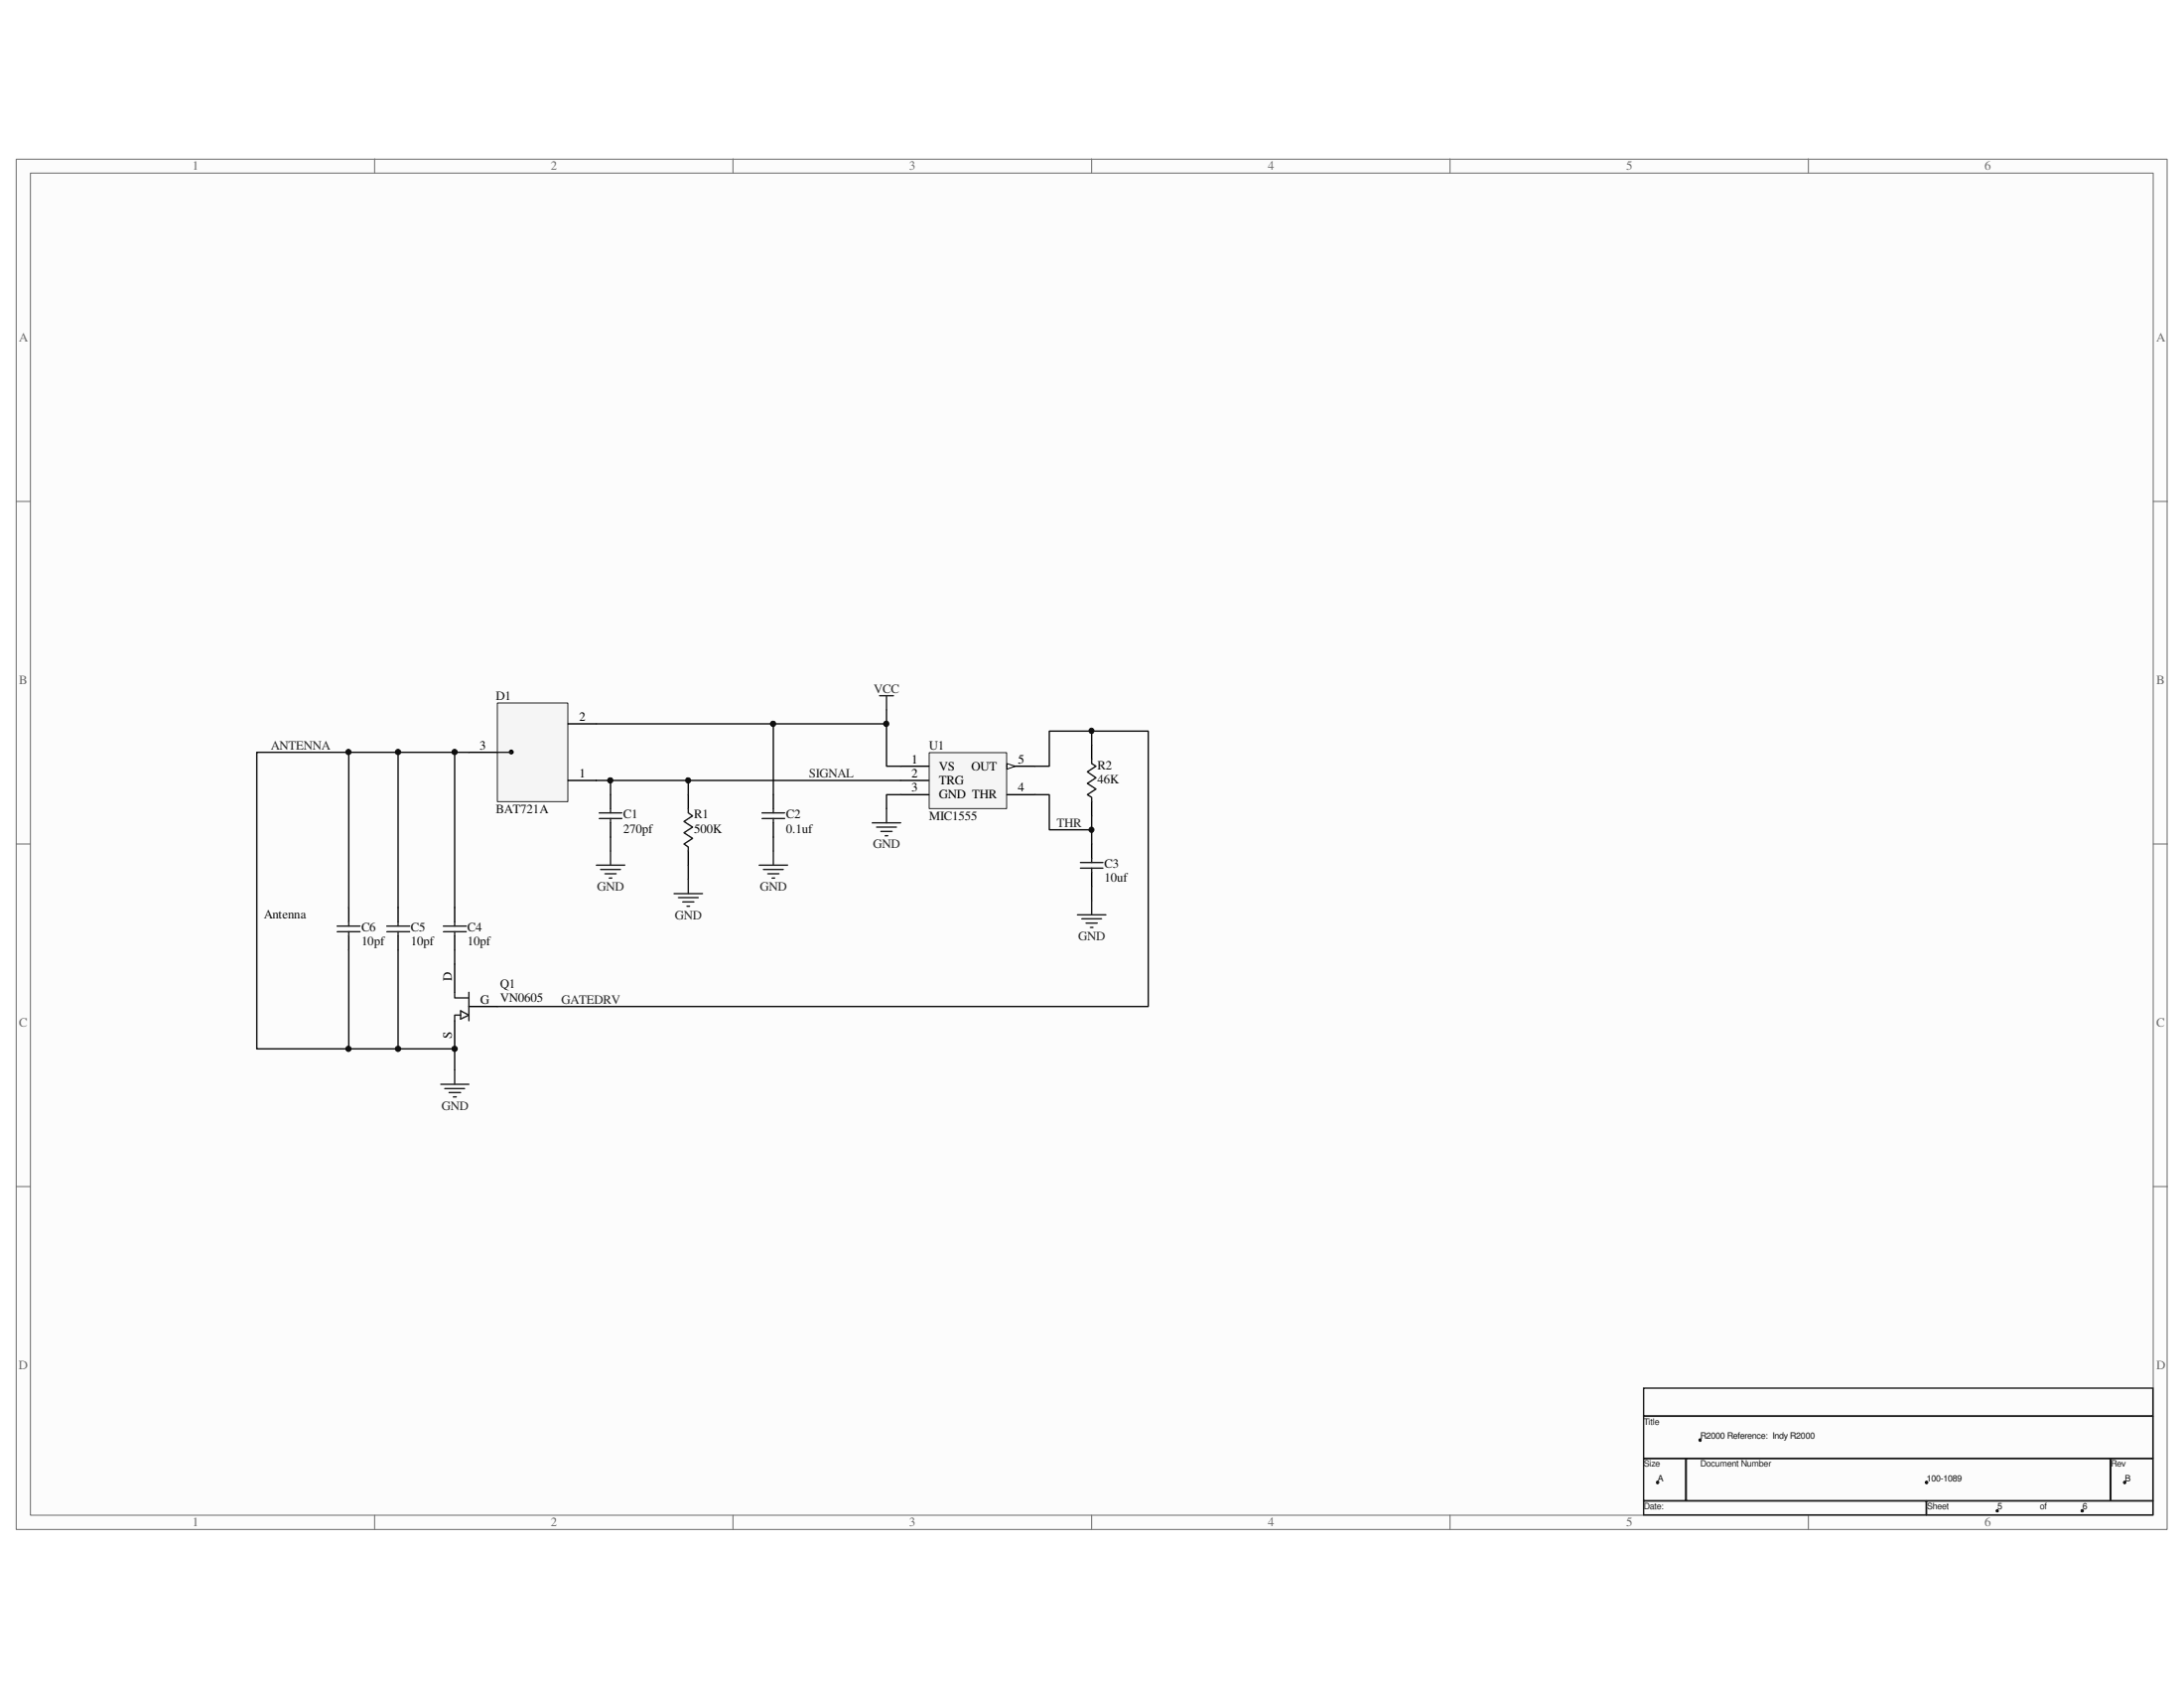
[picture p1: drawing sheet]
<svg xmlns="http://www.w3.org/2000/svg" width="279mm" height="216mm" viewBox="0 0 279 216" stroke-linecap="round" stroke-linejoin="round" font-family="sans-serif">
<path d="M2.1 20.4h275.1v175.2h-275.1z" fill="#fcfcfc"/>
<path d="M2.1 20.4h275.1v175.2h-275.1z" fill="none" stroke="#6a6a6a" stroke-width=".13"/>
<path d="M3.9 22.2h271.6v171.6h-271.6z" fill="#fcfcfc"/>
<g fill="none" stroke="#6a6a6a" stroke-width=".13">
<path d="M3.9 22.1h271.6v171.7h-271.6zM47.9 20.3v1.8M93.8 20.3v1.8M139.7 20.3v1.8M185.5 20.3v1.8M231.4 20.3v1.8M2.1 64.1h1.8M275.5 64.1h1.8M2.1 107.9h1.8M275.5 107.9h1.8M2.1 151.8h1.8M275.5 151.8h1.8"/>
<path d="M47.9 193.8v1.8M93.8 193.8v1.8M139.7 193.8v1.8M185.5 193.8v1.8M231.4 193.8v1.8"/>
</g>
<path d="M210.3 177.5h65.1v3.6h-65.1zM210.3 181.1h65.1v5.4h-65.1zM210.3 186.6h5.3v5.3h-5.3zM210.3 192h36.1v1.8h-36.1zM215.7 186.6h54.3v5.3h-54.3zM246.5 192h28.9v1.8h-28.9zM270 186.6h5.4v5.3h-5.4z" fill="none" stroke="#1c1c1c" stroke-width=".18"/>
<path d="M266.3 193.1h.2v.2h-.2z" fill-rule="evenodd" fill="#0e0e0e"/>
<path d="M266.3 193.1h.2v.2h-.2z" fill="none" stroke="#0e0e0e" stroke-width=".13"/>
<path d="M255.4 193.1h.2v.2h-.2z" fill-rule="evenodd" fill="#0e0e0e"/>
<path d="M255.4 193.1h.2v.2h-.2z" fill="none" stroke="#0e0e0e" stroke-width=".13"/>
<circle cx="212.1" cy="189.6" r=".16" fill="#0e0e0e"/>
<circle cx="212.1" cy="189.6" r=".16" fill="none" stroke="#0e0e0e" stroke-width=".13"/>
<path d="M217.4 184.1h.2v.2h-.2z" fill-rule="evenodd" fill="#0e0e0e"/>
<path d="M217.4 184.1h.2v.2h-.2z" fill="none" stroke="#0e0e0e" stroke-width=".13"/>
<path d="M271.7 189.5h.2v.2h-.2z" fill-rule="evenodd" fill="#0e0e0e"/>
<path d="M271.7 189.5h.2v.2h-.2z" fill="none" stroke="#0e0e0e" stroke-width=".13"/>
<circle cx="246.5" cy="189.6" r=".17" fill="#0e0e0e"/>
<circle cx="246.5" cy="189.6" r=".17" fill="none" stroke="#0e0e0e" stroke-width=".13"/>
<path d="M139.7 95.3v1.8M78.1 101.6v1.8M78.1 105.2v1.9M88.1 101.6v1.8M88.1 108.8v1.9M139.7 102.5v1.9M139.7 107.9v1.9M139.7 111.6v1.8" fill="none" stroke="#000" stroke-width=".18"/>
<path d="M139.7 97.1v.6l.5 .3-1.1 .7 1.1 .8-1.1 .7 1.1 .7-1.1 .7 .6 .4v.5M76.7 104h2.8M76.7 104.7h2.8M78.1 103.4v.6M78.1 104.7v.5M88.1 103.4v.6l.5 .4-1.1 .7 1.1 .7-1.1 .7 1.1 .7-1.1 .7 .6 .4v.5M138.2 110.3h2.9M138.2 111h2.9M139.7 109.8v.5M139.7 111v.6" fill="none" stroke="#1c1c1c" stroke-width=".18"/>
<path d="M118.9 96.3h9.9v7.1h-9.9z" fill="#f5f5f5"/>
<path d="M118.9 96.3h9.9v7.1h-9.9z" fill="none" stroke="#262626" stroke-width=".13"/>
<path d="M115.2 98h3.6M115.2 99.8h3.6M128.8 98h3.6M115.2 101.6h3.6M128.8 101.6h3.6" fill="none" stroke="#000" stroke-width=".18"/>
<path d="M128.8 97.7l1.1 .3-1.1 .4z" fill="#fcfcfc"/>
<path d="M128.8 97.7l1.1 .3-1.1 .4z" fill="none" stroke="#000" stroke-width=".13"/>
<path d="M76.3 99.8h38.9M113.4 90.8v7.2h1.8M139.7 95.3v-1.8h-5.5v4.5h-1.8M115.2 101.6h-1.8v1.8M132.4 101.6h1.8v4.5h5.5v-1.7M139.7 106.1v1.8M139.7 113.4v1.8" fill="none" stroke="#0e0e0e" stroke-width=".18"/>
<path d="M112.5 89h1.8M113.4 89v1.8M111.6 105.2h3.6M112.1 105.8h2.6M112.7 106.3h1.4M113.2 106.9h.4M113.4 103.4v1.8M137.8 117h3.7M138.4 117.5h2.5M138.9 118.1h1.5M139.5 118.6h.3M139.7 115.2v1.8" fill="none" stroke="#262626" stroke-width=".18"/>
<path d="M69.9 90.8v3.6M69.9 92.6h2.8" fill="none" stroke="#1c1c1c" stroke-width=".18"/>
<path d="M68.2 90.8l1.7 1.8-1.7 1.8z" fill="#c0c0c0"/>
<path d="M67.2 92.6h1M67.2 99.8h1M68.2 90.8l1.7 1.8-1.7 1.8zM69.9 98v3.6" fill="none" stroke="#1c1c1c" stroke-width=".18"/>
<path d="M68.2 98l1.7 1.8-1.7 1.8z" fill="#c0c0c0"/>
<path d="M68.2 98l1.7 1.8-1.7 1.8zM69.9 99.8h2.8" fill="none" stroke="#1c1c1c" stroke-width=".18"/>
<path d="M67.2 92.6h-1.8v7.2h1.8" fill="none" stroke="#000" stroke-width=".18"/>
<path d="M63.7 90h8.9v12.5h-8.9z" fill="#f5f5f5"/>
<path d="M63.6 89.9h9v12.6h-9z" fill="none" stroke="#262626" stroke-width=".13"/>
<g fill="none" stroke="#000" stroke-width=".18">
<path d="M60 96.2h3.6M72.7 92.6h3.6M72.7 99.8h3.6M44.6 116.1v1.8M44.6 119.7v1.8M50.9 116.1v1.8M50.9 119.7v1.8M58.2 116.1v1.8M58.2 119.7v1.8M98.9 101.6v1.8M98.9 105.2v1.9M58.2 123.3v3.6"/>
<path d="M58.2 130.6v3.6M60 128.7h3.6"/>
</g>
<circle cx="65.4" cy="96.2" r=".25" fill="#000"/>
<circle cx="65.4" cy="96.2" r=".25" fill="none" stroke="#000" stroke-width=".13"/>
<g fill="none" stroke="#1c1c1c" stroke-width=".18">
<path d="M63.6 96.2h1.8M43.1 118.4h3M43.1 119.2h3M44.6 117.9v.5M44.6 119.2v.5M49.5 118.4h2.9M49.5 119.2h2.9M50.9 117.9v.5M50.9 119.2v.5M56.7 118.4h2.9M56.7 119.2h2.9M58.2 117.9v.5"/>
<path d="M58.2 119.2v.5M97.5 104h2.9M97.5 104.7h2.9M98.9 103.4v.6M98.9 104.7v.5M58.2 126.9v.7h1.8M58.9 129.8h-.7v.8M58.9 129.3l1.1 .5-1.1 .5zM60 126.9v3.7"/>
</g>
<g fill="none" stroke="#0e0e0e" stroke-width=".18">
<path d="M44.6 96.2v19.9M50.9 96.2v19.9M58.2 96.2v19.9M60 96.2h-27.1v38h25.3v2.7M76.3 92.6h37.1M78.1 99.8v1.8M88.1 99.8v1.8M98.9 92.6v9M139.7 93.5h7.2v35.2h-83.3M78.1 107.1v1.7M88.1 110.7v1.8M98.9 107.1v1.7"/>
<path d="M44.6 121.5v12.7M50.9 121.5v12.7M58.2 121.5v1.8"/>
</g>
<g fill="none" stroke="#262626" stroke-width=".18">
<path d="M76.3 110.7h3.6M76.8 111.2h2.6M77.4 111.8h1.4M77.9 112.3h.4M78.1 108.8v1.9M86.2 114.3h3.7M86.8 114.8h2.5M87.3 115.4h1.5M87.9 115.9h.3M88.1 112.5v1.8M97.1 110.7h3.7M97.7 111.2h2.5"/>
<path d="M98.2 111.8h1.5M98.8 112.3h.3M98.9 108.8v1.9M56.4 138.7h3.6M56.9 139.2h2.5M57.4 139.7h1.5M58.2 136.9v1.8M58 140.3h.4"/>
</g>
<circle cx="44.6" cy="134.1" r=".34" fill="#0e0e0e"/>
<circle cx="44.6" cy="134.1" r=".34" fill="none" stroke="#0e0e0e" stroke-width=".13"/>
<circle cx="44.6" cy="96.2" r=".34" fill="#0e0e0e"/>
<circle cx="44.6" cy="96.2" r=".34" fill="none" stroke="#0e0e0e" stroke-width=".13"/>
<circle cx="50.9" cy="134.1" r=".34" fill="#0e0e0e"/>
<circle cx="50.9" cy="134.1" r=".34" fill="none" stroke="#0e0e0e" stroke-width=".13"/>
<circle cx="50.9" cy="96.2" r=".34" fill="#0e0e0e"/>
<circle cx="50.9" cy="96.2" r=".34" fill="none" stroke="#0e0e0e" stroke-width=".13"/>
<circle cx="58.2" cy="134.1" r=".34" fill="#0e0e0e"/>
<circle cx="58.2" cy="134.1" r=".34" fill="none" stroke="#0e0e0e" stroke-width=".13"/>
<circle cx="58.2" cy="96.2" r=".34" fill="#0e0e0e"/>
<circle cx="58.2" cy="96.2" r=".34" fill="none" stroke="#0e0e0e" stroke-width=".13"/>
<circle cx="78.1" cy="99.8" r=".34" fill="#0e0e0e"/>
<circle cx="78.1" cy="99.8" r=".34" fill="none" stroke="#0e0e0e" stroke-width=".13"/>
<circle cx="88" cy="99.8" r=".33" fill="#0e0e0e"/>
<circle cx="88" cy="99.8" r=".33" fill="none" stroke="#0e0e0e" stroke-width=".13"/>
<circle cx="98.9" cy="92.6" r=".34" fill="#0e0e0e"/>
<circle cx="98.9" cy="92.6" r=".34" fill="none" stroke="#0e0e0e" stroke-width=".13"/>
<circle cx="113.4" cy="92.6" r=".34" fill="#0e0e0e"/>
<circle cx="113.4" cy="92.6" r=".34" fill="none" stroke="#0e0e0e" stroke-width=".13"/>
<circle cx="139.6" cy="106.1" r=".33" fill="#0e0e0e"/>
<circle cx="139.6" cy="106.1" r=".33" fill="none" stroke="#0e0e0e" stroke-width=".13"/>
<circle cx="139.6" cy="93.5" r=".33" fill="#0e0e0e"/>
<circle cx="139.6" cy="93.5" r=".33" fill="none" stroke="#0e0e0e" stroke-width=".13"/>
<g font-size="1.6" fill="#696969">
<text x="24.6" y="21.8">1</text>
<text x="70.5" y="21.8">2</text>
<text x="116.3" y="21.8">3</text>
<text x="162.2" y="21.8">4</text>
<text x="208.1" y="21.8">5</text>
<text x="253.9" y="21.8">6</text>
<text x="2.5" y="43.7">A</text>
<text x="275.8" y="43.7">A</text>
<text x="2.5" y="87.5">B</text>
<text x="275.8" y="87.5">B</text>
<text x="2.5" y="131.3">C</text>
<text x="275.8" y="131.3">C</text>
<text x="2.4" y="175.1">D</text>
<text x="275.8" y="175.1">D</text>
<text x="24.6" y="195.2">1</text>
<text x="70.5" y="195.2">2</text>
<text x="116.3" y="195.2">3</text>
<text x="162.2" y="195.2">4</text>
<text x="208.1" y="195.2">5</text>
<text x="253.9" y="195.2">6</text>
</g>
<g font-size="1.6" fill="#0e0e0e">
<text x="63.5" y="89.5">D1</text>
<text x="118.9" y="95.8">U1</text>
<text x="140.4" y="98.4">R2</text>
<text x="140.4" y="100.2">46K</text>
<text x="63.5" y="104">BAT721A</text>
<text x="79.8" y="104.7">C1</text>
<text x="79.8" y="106.5">270pf</text>
<text x="88.8" y="104.7">R1</text>
<text x="88.8" y="106.5">500K</text>
<text x="100.6" y="104.7">C2</text>
<text x="100.6" y="106.5">0.1uf</text>
<text x="118.9" y="104.9">MIC1555</text>
<text x="141.3" y="111">C3</text>
<text x="141.3" y="112.8">10uf</text>
<text x="33.8" y="117.5">Antenna</text>
<text x="46.3" y="119.2">C6</text>
<text x="52.6" y="119.2">C5</text>
<text x="59.8" y="119.2">C4</text>
<text x="46.3" y="120.9">10pf</text>
<text x="52.6" y="120.9">10pf</text>
<text x="59.8" y="120.9">10pf</text>
<text x="64" y="126.4">Q1</text>
<text x="64" y="128.2">VN0605</text>
</g>
<g font-size="1.6" fill="#262626">
<text x="111.8" y="88.6">VCC</text>
<text x="34.7" y="95.8">ANTENNA</text>
<text x="103.5" y="99.4">SIGNAL</text>
<text x="135.2" y="105.8">THR</text>
<text x="76.4" y="113.9">GND</text>
<text x="97.2" y="113.9">GND</text>
<text x="111.7" y="108.5">GND</text>
<text x="86.4" y="117.6">GND</text>
<text x="138" y="120.3">GND</text>
<text x="71.8" y="128.4">GATEDRV</text>
<text x="56.5" y="141.9">GND</text>
</g>
<g font-size="1.6">
<text x="61.4" y="95.8">3</text>
<text x="74.1" y="92.2">2</text>
<text x="74.1" y="99.4">1</text>
<text x="116.6" y="97.7">1</text>
<text x="116.6" y="99.4">2</text>
<text x="116.6" y="101.3">3</text>
<text x="120.1" y="98.6">VS</text>
<text x="120.1" y="100.4">TRG</text>
<text x="124.3" y="98.6">OUT</text>
<text x="130.3" y="97.7">5</text>
<text x="130.3" y="101.3">4</text>
<text x="120.1" y="102.2">GND THR</text>
<text x="57.8" y="125.5" transform="rotate(-90 57.8 125.5)">D</text>
<text x="61.5" y="128.4">G</text>
<text x="57.8" y="132.9" transform="rotate(-90 57.8 132.9)">S</text>
</g>
<g font-size="1.1" fill="#1c1c1c">
<text x="210.3" y="182.2">Title</text>
<text x="210.3" y="187.6">Size</text>
<text x="217.6" y="187.6">Document Number</text>
<text x="270" y="187.6">Rev</text>
<text x="210.3" y="193">Date:</text>
<text x="246.5" y="193">Sheet</text>
<text x="261" y="193">of</text>
</g>
<g font-size="1.1" fill="#0e0e0e">
<text x="217.6" y="184">R2000 Reference: Indy R2000</text>
<text x="212.1" y="189.4">A</text>
<text x="246.5" y="189.4">100-1089</text>
<text x="271.9" y="189.4">B</text>
<text x="255.6" y="193">5</text>
<text x="266.4" y="193">6</text>
</g>
</svg>
